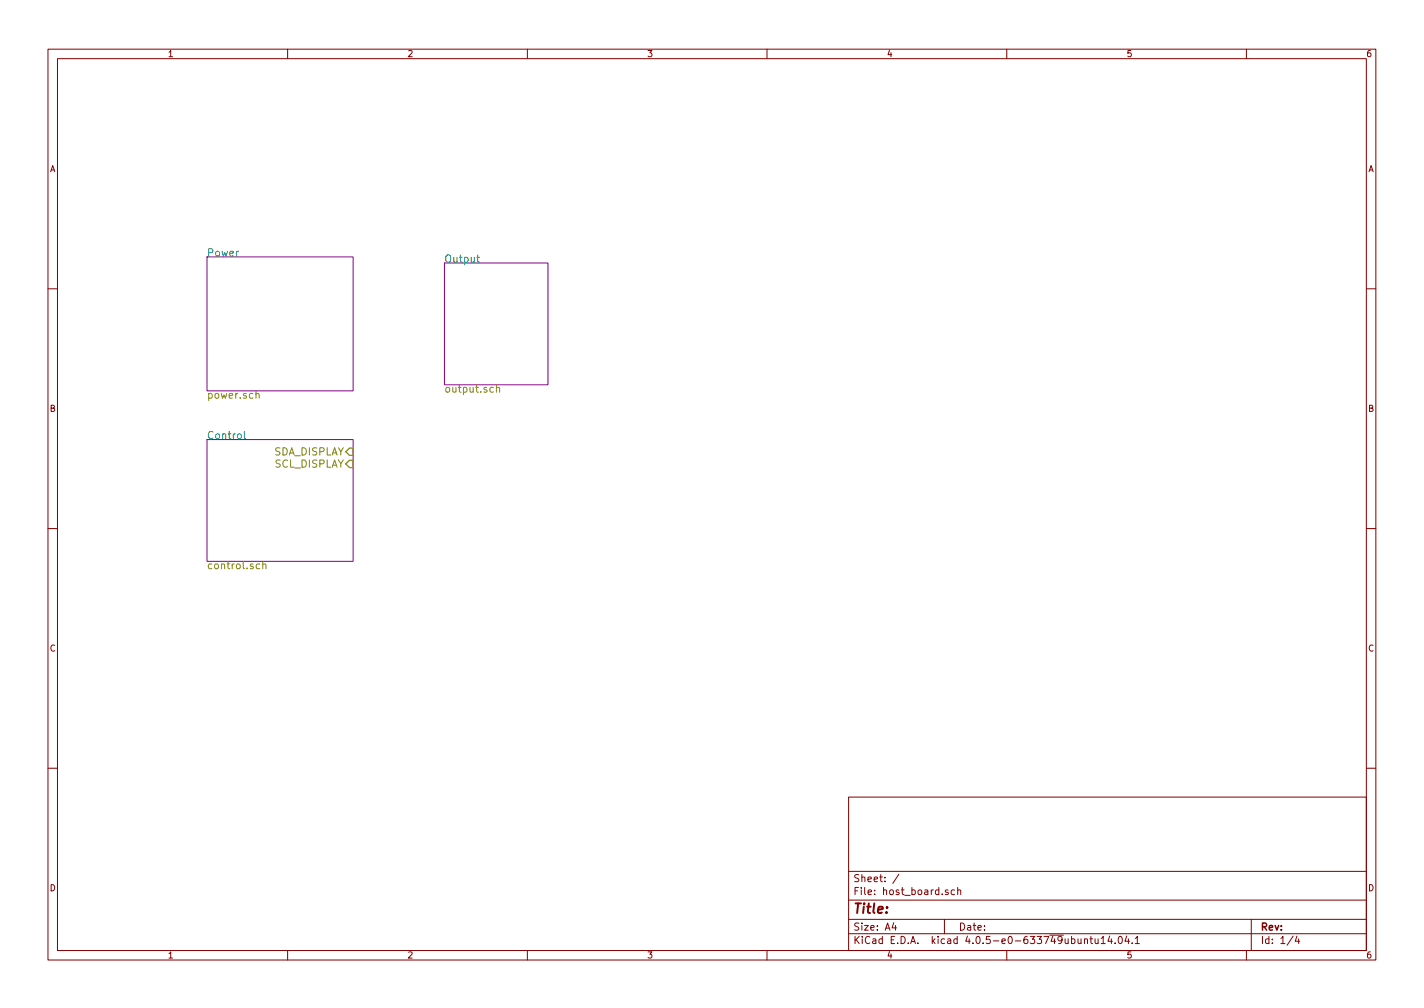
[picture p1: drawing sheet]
<svg xmlns="http://www.w3.org/2000/svg" width="297mm" height="210mm" viewBox="0 0 297 210" stroke-linecap="round" stroke-linejoin="round" font-family="sans-serif">
<g fill="none" stroke="#840000" stroke-width=".21">
<path d="M10 10.3h277v189.9h-277zM12 12.2h273v186.1h-273zM60 10.3v1.9M110 10.3v1.9M160 10.3v1.9M210 10.3v1.9M260 10.3v1.9M10 60.2h2M285 60.2h2M10 110.3h2M285 110.3h2M10 160.2h2"/>
<path d="M177 166.3h108v32h-108zM285 160.2h2M60 198.3v1.9M110 198.3v1.9M160 198.3v1.9M177 194.8h108M177 191.8h108M177 187.8h108M177 181.8h108M186.4 192.5l-.3 1h.9M186.8 193v1M187.5 182.3l-1.3 2"/>
<path d="M197 191.8v3M197.8 185.7l-.4-.1-.2 .2 .1 .2 .5 .2v.3h-.6M199.1 185.7l-.4-.1-.3 .3 .1 .6 .2 .1 .4-.1M199.8 185.7l.2-.1 .4 .1v.9M199.8 185.1v1.5M210 198.3v1.9M226.2 196l.2-.2 .4 .1v.9M226.2 195.8v1M227.4 195.8h.5M227.6 195.3v1.3l.3 .2M228.4 195.8l.1 .9 .4 .1 .2-.1M229.1 195.8v1"/>
<path d="M229.7 195.8l.4-.5v1.5M229.7 196.8h.9M231.5 195.2l-.4 1.1h1M231.8 195.8v1M232.6 196.7v.1M233.4 195.5l.2-.2a.8 .8 0 0 1 .5 .8 .8 .8 0 0 1-.5 .7l-.4-.5zM235 195.2l-.3 1.1h.9M235.4 195.8v1M236.2 196.7v.1M236.8 195.8l.4-.5v1.5M236.8 196.8h.9M260 198.3v1.9"/>
<path d="M261 191.8v6.5M269.7 195.2l-1.2 2M270.5 195.2l-.3 1.1h.9M270.9 195.8v1"/>
</g>
<path d="M43.2 53.6h30.5v27.9h-30.5zM92.7 54.9h21.6v25.4h-21.6zM43.2 91.7h30.5v25.4h-30.5z" fill="none" stroke="#840084" stroke-width=".21"/>
<path d="M53.4 82.2l.1-.1a.36 .36 0 0 1 .6 .2v.8M103.6 80.9a.36 .36 0 0 1 .6 .1v.8M103.6 80.3v1.5M54.2 117.7l-.5-.1-.3 .3 .2 .7h.6M54.8 117.8l.1-.1a.36 .36 0 0 1 .6 .2v.7M54.8 117.1v1.5" fill="none" stroke="#848400" stroke-width=".21"/>
<path d="M99.4 53.7h.6M99.6 53.2v1.3l.4 .2M51 90v1.3l.2 .2" fill="none" stroke="#008484" stroke-width=".21"/>
<path d="M72.1 96.8l.8-.8h.8v1.5h-.8zM72.9 93.5h.8v1.5h-.8l-.8-.8z" fill="none" stroke="#848400" stroke-width=".25"/>
<text font-size="2.8" fill="#840000" x="178" y="190.5">Title:</text>
<g font-size="2.1" fill="#008484">
<text x="43.2" y="53.5">Power</text>
<text x="92.7" y="54.8">Output</text>
<text x="43.2" y="91.6">Control</text>
</g>
<g font-size="2.1" fill="#848400">
<text x="43.2" y="83.2">power.sch</text>
<text x="92.7" y="81.9">output.sch</text>
<text x="56.9" y="95">SDA_DISPLAY</text>
<text x="57.1" y="97.5">SCL_DISPLAY</text>
<text x="43.2" y="118.7">control.sch</text>
</g>
<g font-size="2.1" fill="#840000">
<text x="178" y="184">Sheet: /</text>
<text x="178" y="186.7">File: host_board.sch</text>
<text x="178" y="196.9">KiCad E.D.A. kicad 4.0.5-e0-633749ubuntu14.04.1</text>
<text x="178" y="194.1">Size: A4</text>
<text x="200" y="194.1">Date:</text>
<text x="263" y="194.1">Rev:</text>
<text x="263" y="196.9">Id: 1/4</text>
</g>
<g font-size="1.8" fill="#840000">
<text x="35" y="11.9">1</text>
<text x="85" y="11.9">2</text>
<text x="135" y="11.9">3</text>
<text x="185" y="11.9">4</text>
<text x="235" y="11.9">5</text>
<text x="285" y="11.9">6</text>
<text x="10.4" y="35.9">A</text>
<text x="285.4" y="35.9">A</text>
<text x="10.4" y="85.9">B</text>
<text x="285.4" y="85.9">B</text>
<text x="10.4" y="135.9">C</text>
<text x="285.4" y="135.9">C</text>
<text x="10.4" y="185.9">D</text>
<text x="285.4" y="185.9">D</text>
<text x="35" y="199.9">1</text>
<text x="85" y="199.9">2</text>
<text x="135" y="199.9">3</text>
<text x="185" y="199.9">4</text>
<text x="235" y="199.9">5</text>
<text x="285" y="199.9">6</text>
</g>
</svg>
